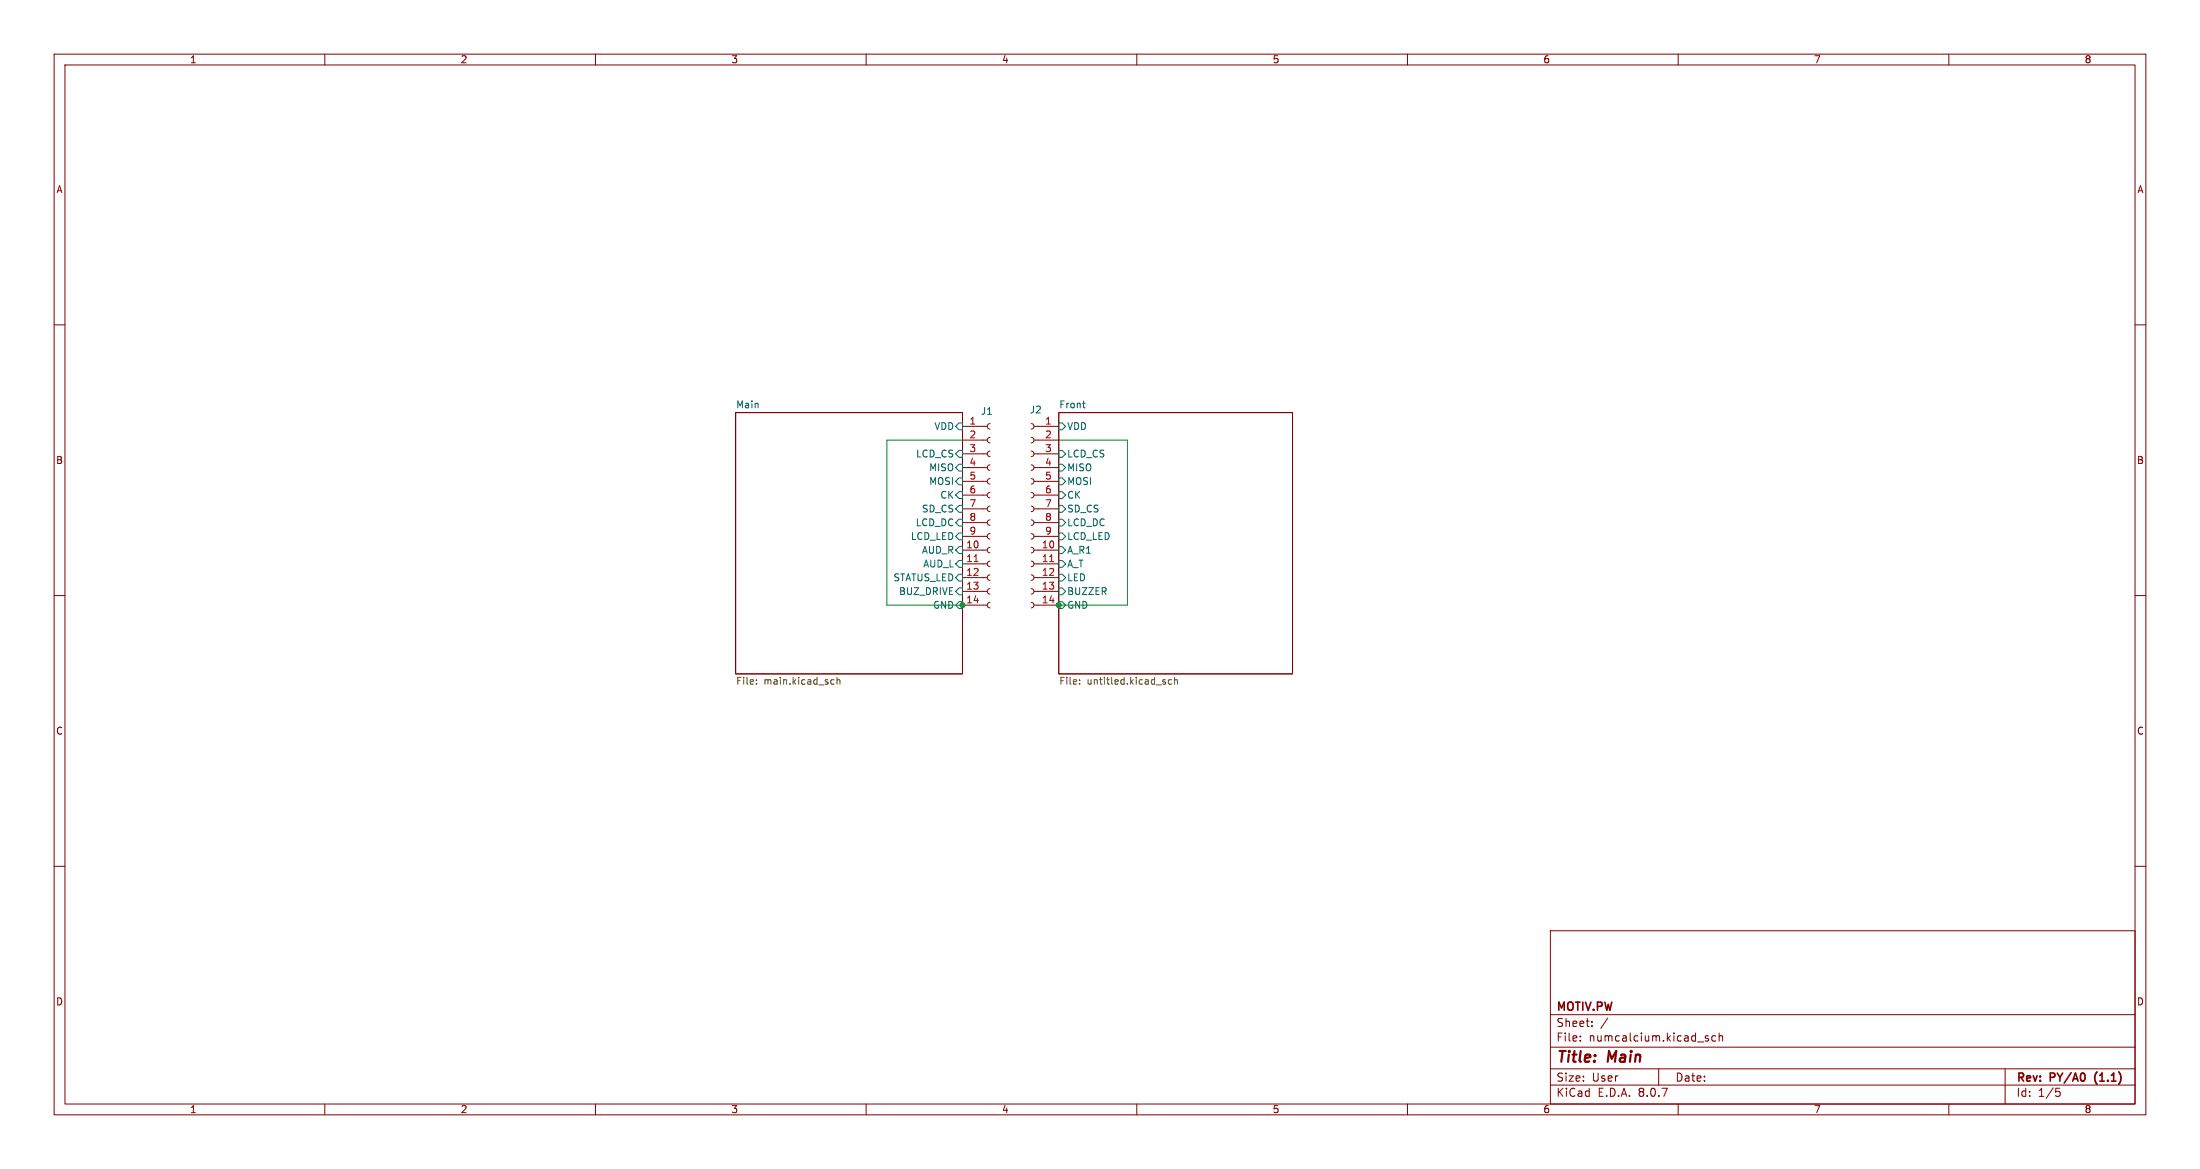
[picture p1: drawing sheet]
<svg xmlns="http://www.w3.org/2000/svg" width="406mm" height="216mm" viewBox="0 0 406 216" stroke-linecap="round" stroke-linejoin="round" font-family="sans-serif">
<g fill="none" stroke="#840000" stroke-width=".18">
<path d="M10 10h386.4v195.9h-386.4zM12 12h382.4v191.9h-382.4zM60 10v2M110 10v2M160 10v2M210 10v2M260 10v2M310 10v2M360 10v2M10 60h2M135.9 76.2h41.9v48.3h-41.9zM177.8 78.7h4.6"/>
<path d="M182.9 78.2l-.4 .2-.1 .3 .1 .4 .4 .1M190.5 78.2l.4 .2 .1 .3-.1 .4-.4 .1M191 78.7h4.6M195.6 76.2h43.2v48.3h-43.2zM394.4 60h2M177.8 99.1h4.6M177.8 96.5h4.6M177.8 94h4.6M177.8 91.4h4.6M177.8 88.9h4.6M177.8 86.4h4.6M177.8 83.8h4.6"/>
<path d="M177.8 81.3h4.6M182.9 98.6l-.4 .1-.1 .4 .1 .3 .4 .2M182.9 96l-.4 .2-.1 .3 .1 .4 .4 .1M182.9 93.5l-.4 .1-.1 .4 .1 .3 .4 .2M182.9 90.9l-.4 .2-.1 .3 .1 .4 .4 .1M182.9 88.4l-.4 .1-.1 .4 .1 .4 .4 .1M182.9 85.9l-.4 .1-.1 .4 .1 .3 .4 .2M182.9 83.3l-.4 .2-.1 .3 .1 .4 .4 .1M182.9 80.8l-.4 .1-.1 .4 .1 .3 .4 .2M190.5 98.6l.4 .1 .1 .4-.1 .3-.4 .2M190.5 96l.4 .2 .1 .3-.1 .4-.4 .1M190.5 93.5l.4 .1 .1 .4-.1 .3-.4 .2"/>
<path d="M190.5 90.9l.4 .2 .1 .3-.1 .4-.4 .1M190.5 88.4l.4 .1 .1 .4-.1 .4-.4 .1M190.5 85.9l.4 .1 .1 .4-.1 .3-.4 .2M190.5 83.3l.4 .2 .1 .3-.1 .4-.4 .1M190.5 80.8l.4 .1 .1 .4-.1 .3-.4 .2M191 99.1h4.6M191 96.5h4.6M191 94h4.6M191 91.4h4.6M191 88.9h4.6M191 86.4h4.6M191 83.8h4.6"/>
<path d="M191 81.3h4.6M10 110h2M177.8 111.8h4.6M177.8 109.2h4.6M177.8 106.7h4.6M177.8 104.1h4.6M177.8 101.6h4.6M182.9 111.3l-.4 .1-.1 .4 .1 .3 .4 .2M182.9 108.7l-.4 .2-.1 .3 .1 .4 .4 .1M182.9 106.2l-.4 .1-.1 .4 .1 .3 .4 .2M182.9 103.6l-.4 .2-.1 .3 .1 .4 .4 .1M182.9 101.1l-.4 .1-.1 .4 .1 .4 .4 .1"/>
<path d="M190.5 111.3l.4 .1 .1 .4-.1 .3-.4 .2M190.5 108.7l.4 .2 .1 .3-.1 .4-.4 .1M190.5 106.2l.4 .1 .1 .4-.1 .3-.4 .2M190.5 103.6l.4 .2 .1 .3-.1 .4-.4 .1M190.5 101.1l.4 .1 .1 .4-.1 .4-.4 .1M191 111.8h4.6M191 109.2h4.6M191 106.7h4.6M191 104.1h4.6M191 101.6h4.6M394.4 110h2M10 160h2"/>
<path d="M286.4 171.9h108v32h-108zM394.4 160h2M286.4 197.4h108M286.4 193.4h108M286.4 187.4h108M291.9 192.1v.2M291.9 191.4v.1M294.1 189.4v.2M294.1 188.7v.1M297 188l-1.3 1.9M306.4 197.4v3M315.1 191.7l.5 .2v.2l-.2 .2-.4-.1"/>
<path d="M315.1 191.4h.5M316.9 191.4l-.4-.1-.3 .3v.4l.2 .2h.5M317.6 191.4l.2-.1 .3 .1 .1 .9M317.6 190.8v1.5M370.4 197.4v6.5M60 203.9v2M110 203.9v2M160 203.9v2M210 203.9v2M260 203.9v2M286.4 200.4h108M310 203.9v2"/>
<path d="M360 203.9v2M379.8 201h.7M379.9 201.6h.4l.3 .2-.2 .6-.5 .1"/>
</g>
<g fill="none" stroke="#006464" stroke-width=".18">
<path d="M177.2 78.1h.6v1.3h-.6l-.7-.7zM195.6 78.1h.6l.6 .6-.6 .7h-.6zM200 74.5h.5M200.2 75.3h.3M177.2 88.3h.6v1.2h-.6l-.7-.6zM177.2 83.2h.6v1.3h-.6l-.7-.7zM177.2 90.8h.6v1.3h-.6l-.7-.7zM177.2 85.7h.6v1.3h-.6l-.7-.6zM177.2 93.3h.6v1.3h-.6l-.7-.6zM177.2 95.9h.6v1.3h-.6l-.7-.7zM177.2 98.4h.6v1.3h-.6l-.7-.6zM195.6 95.9h.6l.6 .6-.6 .7h-.6z"/>
<path d="M195.6 90.8h.6l.6 .6-.6 .7h-.6zM195.6 88.3h.6l.6 .6-.6 .6h-.6zM195.6 93.3h.6l.6 .7-.6 .6h-.6zM195.6 83.2h.6l.6 .6-.6 .7h-.6zM195.6 98.4h.6l.6 .7-.6 .6h-.6zM195.6 85.7h.6l.6 .7-.6 .6h-.6zM177.2 106h.6v1.3h-.6l-.7-.6zM177.2 111.1h.6v1.3h-.6l-.7-.6zM177.2 108.6h.6v1.3h-.6l-.7-.7zM177.2 103.5h.6v1.3h-.6l-.7-.7zM177.2 101h.6v1.2h-.6l-.7-.6zM195.6 111.1h.6l.6 .7-.6 .6h-.6z"/>
<path d="M195.6 101h.6l.6 .6-.6 .6h-.6zM195.6 103.5h.6l.6 .6-.6 .7h-.6zM195.6 108.6h.6l.6 .6-.6 .7h-.6zM195.6 106h.6l.6 .7-.6 .6h-.6z"/>
</g>
<path d="M139.7 126.2v.2M139.7 125.6v.1M153.7 125.5l.4 .1M154.1 126.3l-.4 .1M154.6 125.6l.2-.1 .3 .1 .1 .8M154.6 125.1v1.3M199.4 126.2v.2M199.4 125.6v.1M216.4 125.6l-.3-.1-.3 .3 .1 .5h.5M217 125.6l.1-.1 .4 .1v.8M217 125.1v1.3" fill="none" stroke="#725600" stroke-width=".18"/>
<path d="M179.9 103.7h.8M193.9 103.7h.7" fill="none" stroke="#a90000" stroke-width=".18"/>
<path d="M177.8 81.3h-14v30.5h14M195.6 81.3h12.7v30.5h-12.7" fill="none" stroke="#009600" stroke-width=".18"/>
<g fill="#009600" stroke="#009600" stroke-width=".18">
<circle cx="195.6" cy="111.8" r=".46"/>
<circle cx="177.8" cy="111.8" r=".46"/>
</g>
<g font-size="2.8" fill="#840000">
<text x="287.4" y="196.8">Title:</text>
<text x="297.1" y="196.8">Main</text>
</g>
<g font-size="2.1" fill="#840000">
<text x="287.4" y="189.9">Sheet:</text>
<text x="287.4" y="187.1">MOTIV.PW</text>
<text x="287.4" y="192.6">File:</text>
<text x="293.5" y="192.6">numcalcium.kicad_sch</text>
<text x="287.4" y="202.8">KiCad</text>
<text x="287.4" y="200">Size:</text>
<text x="294.1" y="200">User</text>
<text x="295.1" y="202.8">E.D.A.</text>
<text x="302.7" y="202.8">8.0.7</text>
<text x="309.4" y="200">Date:</text>
<text x="372.4" y="200.2">Rev:</text>
<text x="372.4" y="202.8">Id:</text>
<text x="376.5" y="202.8">1/5</text>
<text x="378.8" y="200.2">PY/A0</text>
<text x="387.6" y="200.2">(1.1)</text>
</g>
<g font-size="1.8" fill="#840000">
<text x="35" y="11.9">1</text>
<text x="85" y="11.9">2</text>
<text x="135" y="11.9">3</text>
<text x="185" y="11.9">4</text>
<text x="235" y="11.9">5</text>
<text x="285" y="11.9">6</text>
<text x="335" y="11.9">7</text>
<text x="385" y="11.9">8</text>
<text x="10.3" y="35.9">A</text>
<text x="394.7" y="35.9">A</text>
<text x="10.3" y="85.9">B</text>
<text x="394.7" y="85.9">B</text>
<text x="10.3" y="135.9">C</text>
<text x="394.7" y="135.9">C</text>
<text x="10.3" y="185.9">D</text>
<text x="394.7" y="185.9">D</text>
<text x="35" y="205.8">1</text>
<text x="85" y="205.8">2</text>
<text x="135" y="205.8">3</text>
<text x="185" y="205.8">4</text>
<text x="235" y="205.8">5</text>
<text x="285" y="205.8">6</text>
<text x="335" y="205.8">7</text>
<text x="385" y="205.8">8</text>
</g>
<g font-size="1.8" fill="#006464">
<text x="135.9" y="75.5">Main</text>
<text x="181.1" y="76.8">J1</text>
<text x="190.1" y="76.6">J2</text>
<text x="195.6" y="75.5">Front</text>
<text x="172.5" y="79.6">VDD</text>
<text x="197" y="79.6">VDD</text>
<text x="169.1" y="84.7">LCD_CS</text>
<text x="171.5" y="89.8">MOSI</text>
<text x="171.5" y="87.2">MISO</text>
<text x="197" y="89.8">MOSI</text>
<text x="197" y="84.7">LCD_CS</text>
<text x="197" y="87.2">MISO</text>
<text x="170.2" y="94.8">SD_CS</text>
<text x="173.6" y="92.3">CK</text>
<text x="197" y="92.3">CK</text>
<text x="197" y="94.8">SD_CS</text>
<text x="168.2" y="99.9">LCD_LED</text>
<text x="169.1" y="97.4">LCD_DC</text>
<text x="197" y="97.4">LCD_DC</text>
<text x="197" y="99.9">LCD_LED</text>
<text x="164.9" y="107.5">STATUS_LED</text>
<text x="170.2" y="102.5">AUD_R</text>
<text x="170.5" y="105">AUD_L</text>
<text x="197" y="102.5">A_R1</text>
<text x="197" y="105">A_T</text>
<text x="197" y="107.5">LED</text>
<text x="166" y="110.1">BUZ_DRIVE</text>
<text x="172.3" y="112.6">GND</text>
<text x="197" y="112.6">GND</text>
<text x="197" y="110.1">BUZZER</text>
</g>
<g font-size="1.8" fill="#a90000">
<text x="179" y="78.5">1</text>
<text x="179" y="81">2</text>
<text x="179" y="83.6">3</text>
<text x="193" y="78.5">1</text>
<text x="193" y="81">2</text>
<text x="193" y="83.6">3</text>
<text x="179" y="86.1">4</text>
<text x="179" y="88.6">5</text>
<text x="193" y="86.1">4</text>
<text x="193" y="88.6">5</text>
<text x="179" y="91.2">6</text>
<text x="179" y="93.7">7</text>
<text x="193" y="91.2">6</text>
<text x="193" y="93.7">7</text>
<text x="178.4" y="101.3">10</text>
<text x="179" y="96.3">8</text>
<text x="179" y="98.8">9</text>
<text x="192.4" y="101.3">10</text>
<text x="193" y="96.3">8</text>
<text x="193" y="98.8">9</text>
<text x="178.4" y="103.9">11</text>
<text x="178.4" y="106.4">12</text>
<text x="192.4" y="103.9">11</text>
<text x="192.4" y="106.4">12</text>
<text x="178.4" y="109">13</text>
<text x="178.4" y="111.5">14</text>
<text x="192.4" y="109">13</text>
<text x="192.4" y="111.5">14</text>
</g>
<g font-size="1.8" fill="#725600">
<text x="135.9" y="126.8">File:</text>
<text x="141.1" y="126.8">main.kicad_sch</text>
<text x="195.6" y="126.8">File:</text>
<text x="200.8" y="126.8">untitled.kicad_sch</text>
</g>
</svg>
